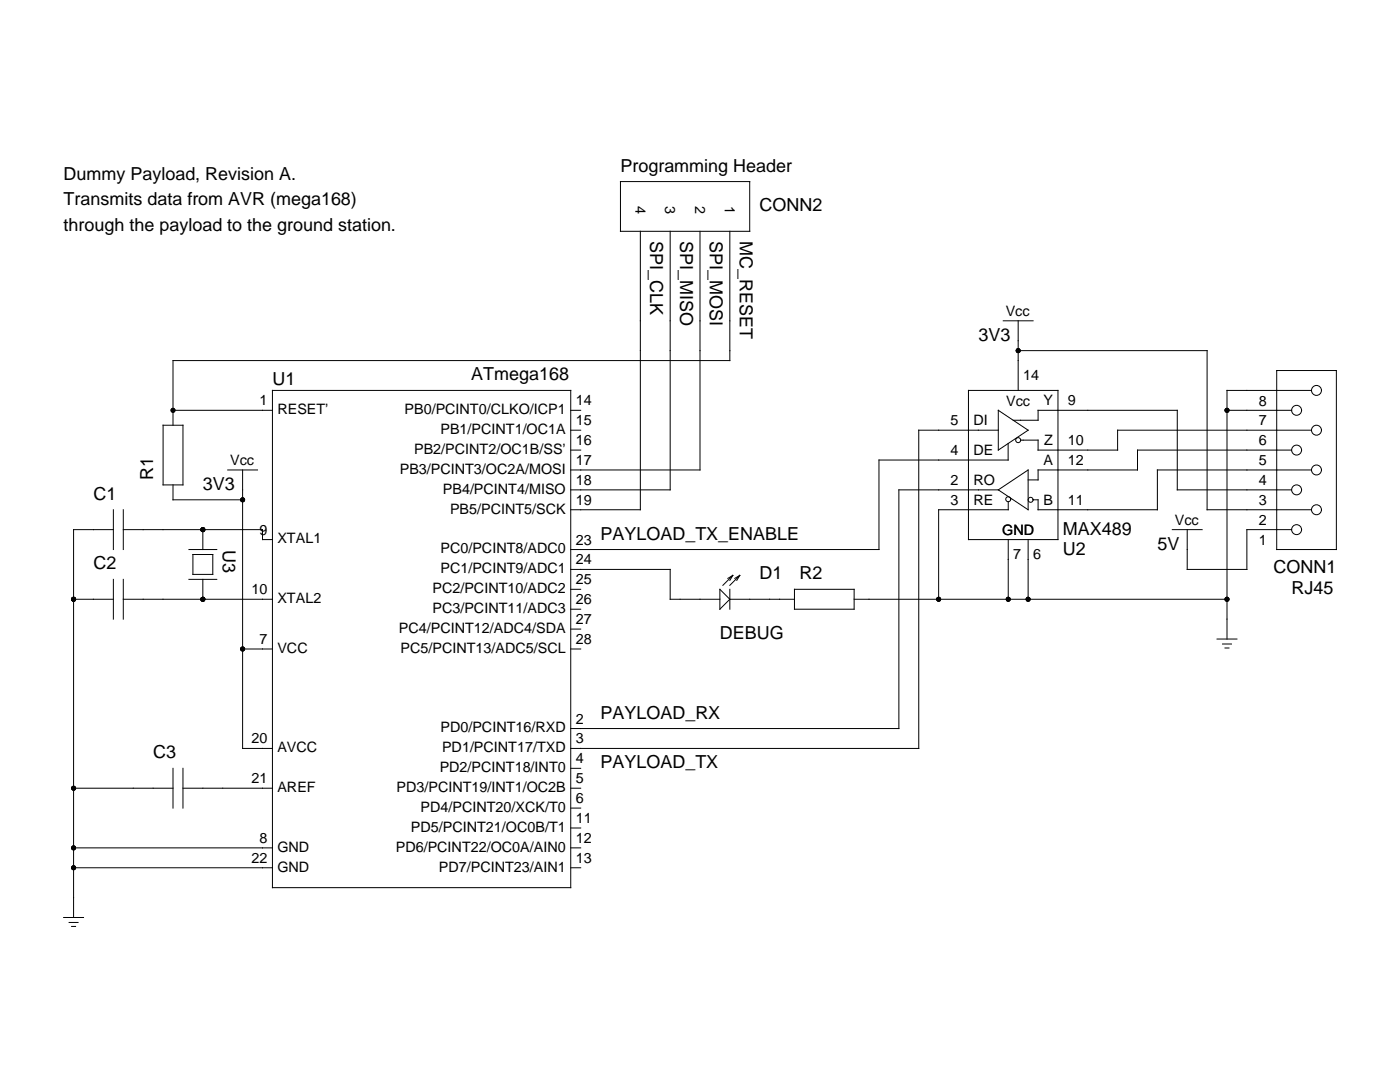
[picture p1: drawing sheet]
<svg xmlns="http://www.w3.org/2000/svg" width="279mm" height="216mm" viewBox="0 0 279 216" stroke-linecap="round" stroke-linejoin="round" font-family="sans-serif">
<g fill="none" stroke="#000" stroke-width=".2">
<path d="M123.8 36.2h25.8v10h-25.8zM127.8 46.2v55.5h-13.9M133.7 46.2v51.5h-19.8M139.7 46.2v47.6h-25.8M145.7 46.2v25.8h-111.2v12.8M54.4 77.9h59.5v99.2h-59.5zM193.3 77.9h17.8v29.8h-17.8zM200.2 64h6M203.2 70h37.7v31.7h20.8M203.2 64v13.9M254.8 73.9h11.9v35.8h-11.9zM261.7 77.9h-16.8v49.6"/>
<path d="M32.5 84.8h4v12h-4zM34.5 96.8v2.9h13.9M34.5 81.9h19.9M45.4 93.8h6M48.4 93.8v55.5h6M113.9 85.8h2M113.9 81.9h2M113.9 89.8h2M199.2 81.9l6 3.9-6 4zM199.2 97.7l6-3.9v7.9zM199.2 85.8h-15.8v63.5h-69.5M199.2 97.7h-19.8v47.7h-65.5"/>
<path d="M201.2 88.5v3.3h-25.8v17.9h-61.5M202.2 83.9h5v-2h27.8v15.8h22.8M244.9 81.9h12.9M257.8 89.8h-30.8v4h-19.8v2h-2M261.7 85.8h-38.7v4h-15.8v-2h-3.5M261.7 93.8h-30.7v7.9h-23.8v-2h-1M14.7 119.6h7.9M22.6 105.7h-7.9v77.4M22.6 101.7v8M22.6 115.6v7.9M24.6 105.7h27.8v2h2M24.6 119.6h29.8"/>
<path d="M24.6 101.7v8M24.6 115.6v7.9M37.7 109.7h5.6M37.7 115.6h5.6M38.5 110.6h4v4h-4zM40.5 105.7v4M40.5 115.6v4M113.9 113.6h19.8v6h10M113.9 117.6h2M143.7 117.6l2 2-2 2zM145.7 119.6h12.9M145.7 117.6v4"/>
<path d="M146.2 114.8l-1.9 2M146.2 114.8l-.9 .6M146.2 114.8l-.5 1M147.6 114.8l-1.9 2M147.6 114.8l-1 .6M147.6 114.8l-.6 1M158.6 117.6h11.9v4h-11.9zM170.5 119.6h74.4M201.2 100.1v1.6h-13.9v17.9M201.2 107.7v11.9M205.2 107.7v11.9M234 105.7h5.9"/>
<path d="M236.9 105.7v7.9h11.9v-7.9h9M48.4 129.5h6M113.9 129.5h2M113.9 121.6h2M113.9 125.5h2M242.9 127.5h4M244 128.5h1.8M244.5 129.3h.8M14.7 157.3h19.8M34.5 153.3v7.9M36.5 157.3h17.9M36.5 153.3v7.9"/>
<path d="M113.9 153.3h2M113.9 157.3h2M14.7 169.2h39.7M14.7 173.2h39.7M113.9 161.2h2M113.9 169.2h2M113.9 165.2h2M113.9 173.2h2M12.7 183.1h4M13.8 184.1h1.8M14.3 184.9h.8"/>
<circle cx="262.7" cy="77.9" r=".99"/>
<circle cx="201.2" cy="99.6" r=".5"/>
<circle cx="203.2" cy="87.8" r=".5"/>
<circle cx="205.7" cy="99.7" r=".5"/>
<circle cx="258.8" cy="81.9" r=".99"/>
<circle cx="258.8" cy="97.7" r=".99"/>
<circle cx="258.8" cy="89.8" r=".99"/>
<circle cx="262.7" cy="93.8" r=".99"/>
<circle cx="262.7" cy="85.8" r=".99"/>
<circle cx="258.8" cy="105.7" r=".99"/>
<circle cx="262.7" cy="101.7" r=".99"/>
</g>
<g fill="#000">
<circle cx="203.2" cy="70" r=".5"/>
<circle cx="34.5" cy="81.9" r=".5"/>
<circle cx="48.4" cy="99.7" r=".5"/>
<circle cx="244.9" cy="81.9" r=".5"/>
<circle cx="14.7" cy="119.6" r=".5"/>
<circle cx="40.5" cy="119.6" r=".5"/>
<circle cx="40.5" cy="105.7" r=".5"/>
<circle cx="187.3" cy="119.6" r=".5"/>
<circle cx="201.2" cy="119.6" r=".5"/>
<circle cx="205.2" cy="119.6" r=".5"/>
<circle cx="244.9" cy="119.6" r=".5"/>
<circle cx="48.4" cy="129.5" r=".5"/>
<circle cx="14.7" cy="157.3" r=".5"/>
<circle cx="14.7" cy="169.2" r=".5"/>
<circle cx="14.7" cy="173.2" r=".5"/>
</g>
<g font-size="3.6">
<text x="12.7" y="35.8">Dummy Payload, Revision A.</text>
<text x="123.8" y="34.2">Programming Header</text>
<text x="12.7" y="41">Transmits data from AVR (mega168)</text>
<text x="12.7" y="46.2">through the payload to the ground station.</text>
<text x="151.6" y="42.2">CONN2</text>
<text x="129.8" y="48.1" transform="rotate(90 129.8 48.1)">SPI_CLK</text>
<text x="135.7" y="48.1" transform="rotate(90 135.7 48.1)">SPI_MISO</text>
<text x="141.7" y="48.1" transform="rotate(90 141.7 48.1)">SPI_MOSI</text>
<text x="147.6" y="48.1" transform="rotate(90 147.6 48.1)">MC_RESET</text>
<text x="195.3" y="68">3V3</text>
<text x="54.4" y="76.9">U1</text>
<text x="94.1" y="75.9">ATmega168</text>
<text x="30.6" y="95.8" transform="rotate(-90 30.6 95.8)">R1</text>
<text x="18.7" y="99.7">C1</text>
<text x="40.5" y="97.7">3V3</text>
<text x="119.9" y="107.7">PAYLOAD_TX_ENABLE</text>
<text x="212.1" y="106.7">MAX489</text>
<text x="18.7" y="113.6">C2</text>
<text x="44.4" y="109.7" transform="rotate(90 44.4 109.7)">U3</text>
<text x="212.1" y="110.6">U2</text>
<text x="231" y="109.7">5V</text>
<text x="151.6" y="115.6">D1</text>
<text x="159.5" y="115.6">R2</text>
<text x="254.2" y="114.3">CONN1</text>
<text x="257.8" y="118.6">RJ45</text>
<text x="143.7" y="127.5">DEBUG</text>
<text x="119.9" y="143.4">PAYLOAD_RX</text>
<text x="30.6" y="151.3">C3</text>
<text x="119.9" y="153.3">PAYLOAD_TX</text>
</g>
<g font-size="2.9">
<text x="126.8" y="41.2" transform="rotate(90 126.8 41.2)">4</text>
<text x="132.8" y="41.2" transform="rotate(90 132.8 41.2)">3</text>
<text x="138.7" y="41.2" transform="rotate(90 138.7 41.2)">2</text>
<text x="144.7" y="41.2" transform="rotate(90 144.7 41.2)">1</text>
<text x="200.7" y="63">Vcc</text>
<text x="204.2" y="75.9">14</text>
<text x="51.8" y="80.9">1</text>
<text x="55.4" y="82.6">RESET’</text>
<text x="80.7" y="82.6">PB0/PCINT0/CLKO/ICP1</text>
<text x="114.9" y="80.9">14</text>
<text x="200.8" y="81">Vcc</text>
<text x="208.2" y="80.9">Y</text>
<text x="213.1" y="80.9">9</text>
<text x="251.2" y="80.9">8</text>
<text x="87.9" y="86.6">PB1/PCINT1/OC1A</text>
<text x="114.9" y="84.8">15</text>
<text x="114.9" y="88.8">16</text>
<text x="189.7" y="84.8">5</text>
<text x="194.3" y="84.8">DI</text>
<text x="208.4" y="88.8">Z</text>
<text x="213.1" y="88.8">10</text>
<text x="251.2" y="88.9">6</text>
<text x="251.2" y="84.9">7</text>
<text x="45.9" y="92.8">Vcc</text>
<text x="79.8" y="94.5">PB3/PCINT3/OC2A/MOSI</text>
<text x="82.7" y="90.6">PB2/PCINT2/OC1B/SS’</text>
<text x="114.9" y="92.8">17</text>
<text x="189.7" y="90.8">4</text>
<text x="194.3" y="90.8">DE</text>
<text x="208.2" y="92.8">A</text>
<text x="213.1" y="92.8">12</text>
<text x="251.2" y="92.8">5</text>
<text x="88.4" y="98.5">PB4/PCINT4/MISO</text>
<text x="114.9" y="96.8">18</text>
<text x="114.9" y="100.7">19</text>
<text x="189.7" y="96.8">2</text>
<text x="189.7" y="100.7">3</text>
<text x="194.3" y="96.8">RO</text>
<text x="194.3" y="100.7">RE</text>
<text x="208.2" y="100.7">B</text>
<text x="213.1" y="100.7">11</text>
<text x="251.2" y="100.8">3</text>
<text x="251.2" y="96.8">4</text>
<text x="51.8" y="106.7">9</text>
<text x="89.8" y="102.5">PB5/PCINT5/SCK</text>
<text x="200" y="106.7">GND</text>
<text x="234.5" y="104.7">Vcc</text>
<text x="251.2" y="104.7">2</text>
<text x="55.4" y="108.4">XTAL1</text>
<text x="87.9" y="110.4">PC0/PCINT8/ADC0</text>
<text x="114.9" y="108.7">23</text>
<text x="114.9" y="112.6">24</text>
<text x="202.2" y="111.6">7</text>
<text x="206.2" y="111.6">6</text>
<text x="251.2" y="108.7">1</text>
<text x="50.2" y="118.6">10</text>
<text x="86.3" y="118.3">PC2/PCINT10/ADC2</text>
<text x="87.9" y="114.4">PC1/PCINT9/ADC1</text>
<text x="114.9" y="116.6">25</text>
<text x="55.4" y="120.3">XTAL2</text>
<text x="86.3" y="122.3">PC3/PCINT11/ADC3</text>
<text x="114.9" y="120.6">26</text>
<text x="114.9" y="124.5">27</text>
<text x="51.8" y="128.5">7</text>
<text x="55.4" y="130.3">VCC</text>
<text x="79.6" y="126.3">PC4/PCINT12/ADC4/SDA</text>
<text x="79.9" y="130.3">PC5/PCINT13/ADC5/SCL</text>
<text x="114.9" y="128.5">28</text>
<text x="50.2" y="148.3">20</text>
<text x="87.9" y="146.1">PD0/PCINT16/RXD</text>
<text x="114.9" y="144.4">2</text>
<text x="114.9" y="148.3">3</text>
<text x="55.4" y="150.1">AVCC</text>
<text x="87.7" y="154.1">PD2/PCINT18/INT0</text>
<text x="88.2" y="150.1">PD1/PCINT17/TXD</text>
<text x="114.9" y="152.3">4</text>
<text x="50.2" y="156.3">21</text>
<text x="55.4" y="158">AREF</text>
<text x="79.1" y="158">PD3/PCINT19/INT1/OC2B</text>
<text x="114.9" y="156.3">5</text>
<text x="114.9" y="160.3">6</text>
<text x="82" y="166">PD5/PCINT21/OC0B/T1</text>
<text x="83.9" y="162">PD4/PCINT20/XCK/T0</text>
<text x="114.9" y="164.2">11</text>
<text x="50.2" y="172.2">22</text>
<text x="51.8" y="168.2">8</text>
<text x="55.4" y="169.9">GND</text>
<text x="55.4" y="173.9">GND</text>
<text x="79" y="169.9">PD6/PCINT22/OC0A/AIN0</text>
<text x="87.6" y="173.9">PD7/PCINT23/AIN1</text>
<text x="114.9" y="168.2">12</text>
<text x="114.9" y="172.2">13</text>
</g>
</svg>
